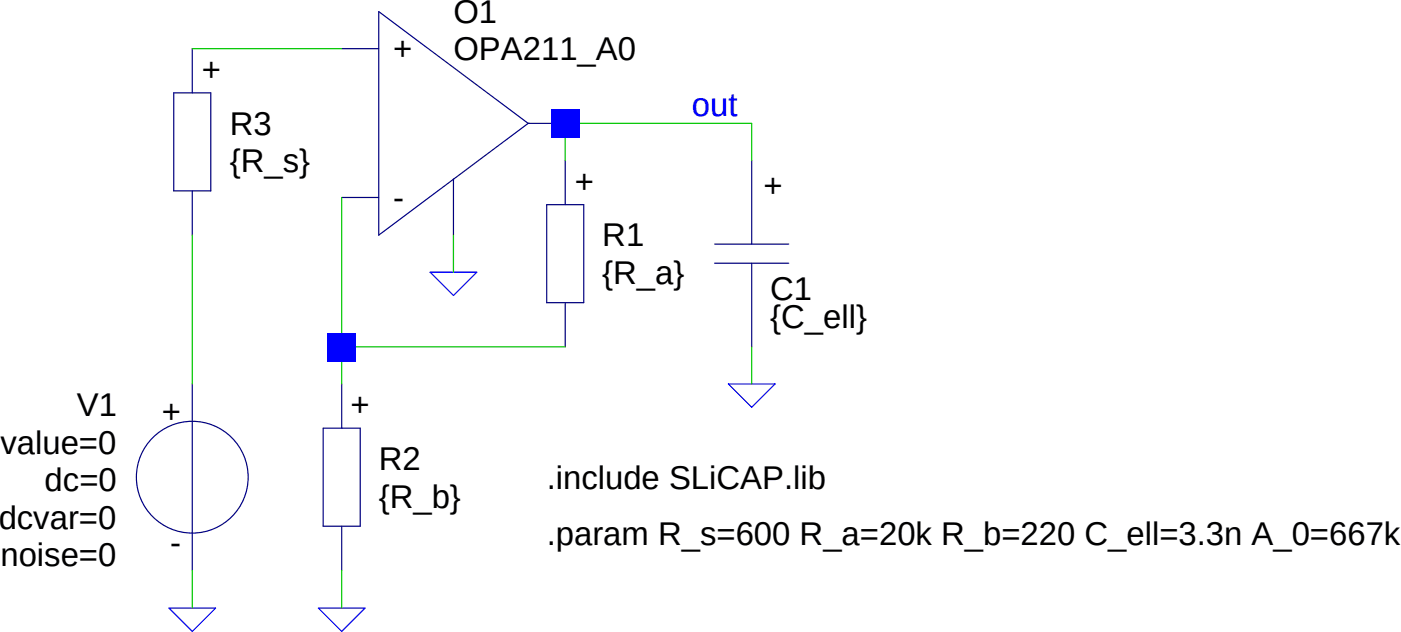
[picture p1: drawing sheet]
Version 4
SHEET 1 880 680
WIRE 160 112 96 112
WIRE 320 144 256 144
WIRE 336 144 320 144
WIRE 256 160 256 144
WIRE 336 160 336 144
WIRE 208 208 208 192
WIRE 160 240 160 176
WIRE 256 240 160 240
WIRE 96 256 96 192
WIRE 160 256 160 240
WIRE 336 256 336 240
WIRE 96 352 96 336
WIRE 160 352 160 336
FLAG 208 208 0
FLAG 336 256 0
FLAG 96 352 0
FLAG 160 352 0
FLAG 320 144 out
SYMBOL SLO 176 144 R0
SYMATTR InstName O1
SYMATTR Value OPA211_A0
SYMBOL SLR 256 160 R0
SYMATTR InstName R1
SYMATTR Value {R_a}
SYMBOL SLR 160 256 R0
SYMATTR InstName R2
SYMATTR Value {R_b}
SYMBOL SLR 96 112 R0
SYMATTR InstName R3
SYMATTR Value {R_s}
SYMBOL SLV 96 256 M0
SYMATTR InstName V1
SYMBOL SLC 336 160 R0
SYMATTR InstName C1
SYMATTR Value {C_ell}
TEXT 248 296 Left 2 !.include SLiCAP.lib
TEXT 248 320 Left 2 !.param R_s=600 R_a=20k R_b=220 C_ell=3.3n A_0=667k
